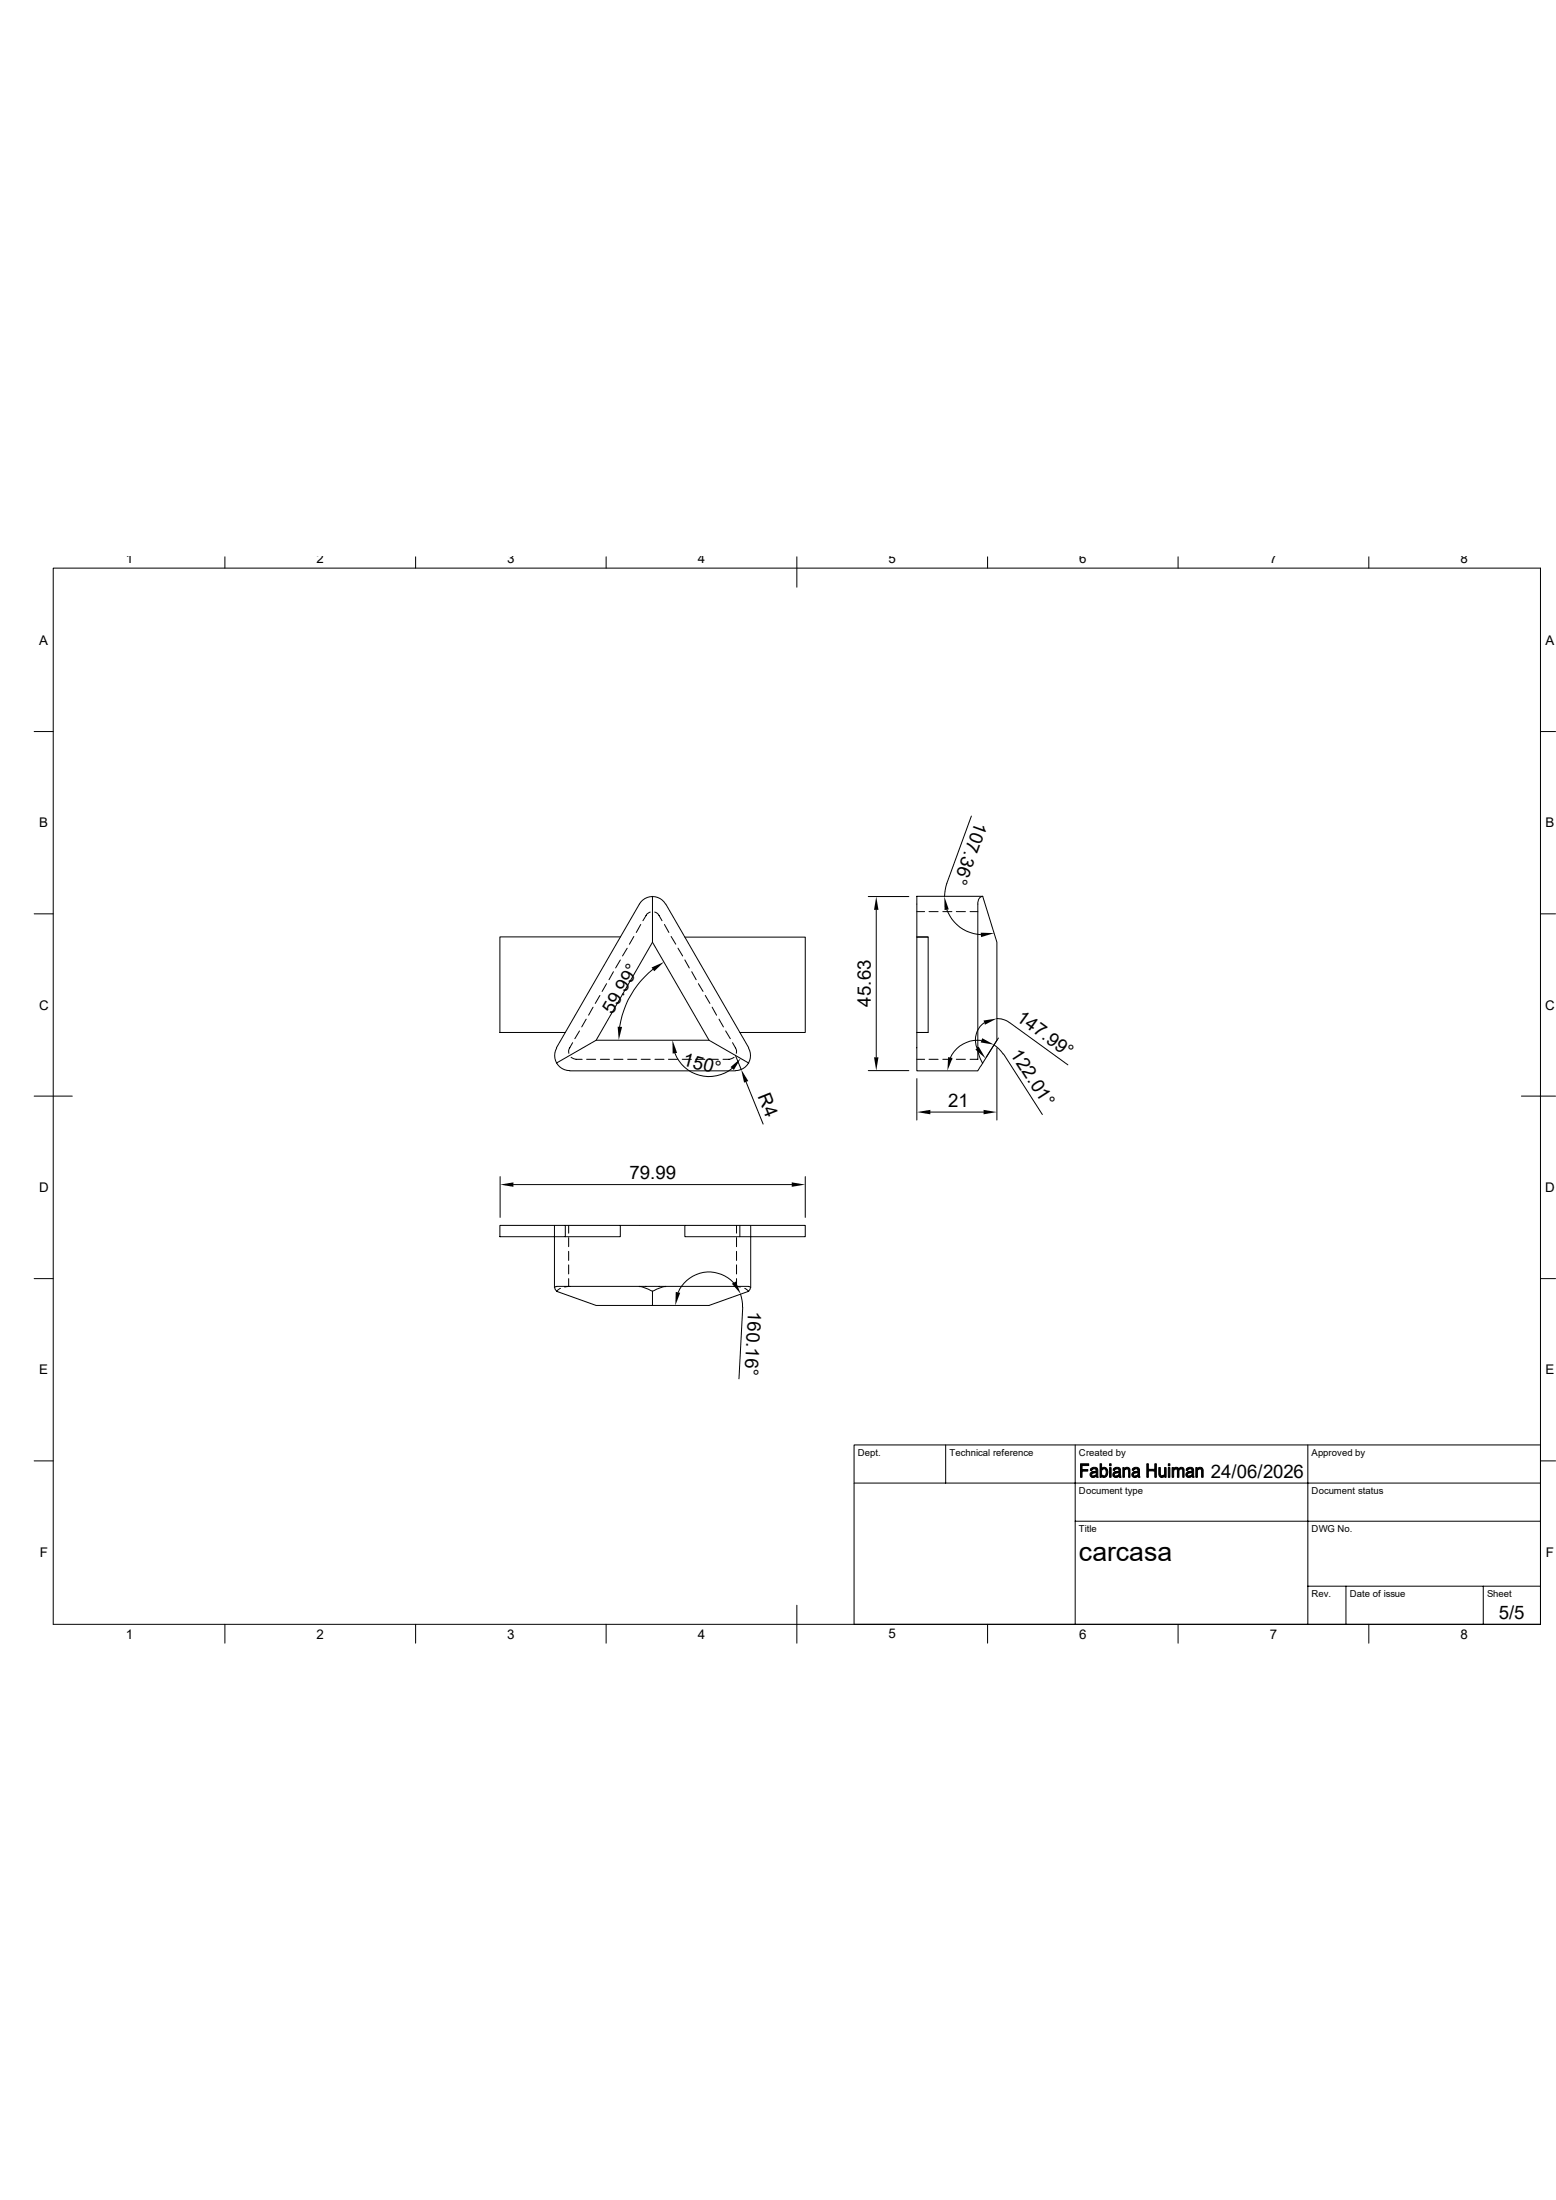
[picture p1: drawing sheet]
<svg xmlns="http://www.w3.org/2000/svg" width="297mm" height="420mm" viewBox="0 0 297 420" stroke-linecap="round" stroke-linejoin="round" font-family="sans-serif">
<g fill="none" stroke="#000" stroke-width=".19">
<path d="M10.2 108.5h283.8v201.6h-283.8zM42.9 106.3v2.2M79.3 106.3v2.2M115.7 106.3v2.2M152.1 106.3v5.8M188.5 106.3v2.2M224.9 106.3v2.2M261.3 106.3v2.2M6.5 139.7h3.7M294 139.7h2.9M185.4 155.8l-4.7 12.9-.4 2.5M6.5 174.5h3.7"/>
<path d="M118.4 178.9h-23v18.2h12.5M121 178.8l-.9 1.5M122.3 176.5l-.8 1.5M124.1 174.1l-.2 .1a2.45 2.45 0 0 0-1.2 1.6M124.5 179.9l10.8 18.7M124.5 171.1v8.8l-10.7 18.7-7.6 4.3M125 174.1l.2 .1a2.71 2.71 0 0 1 1.2 1.6M126.8 176.5l.9 1.5M127 172.6a2.89 2.89 0 0 0-5 0l-15.8 27.4M127.1 172.6l15.8 27.4M128.1 178.8l.9 1.5M130.7 178.9h23v18.2h-12.5"/>
<path d="M165.7 171.2h7.8M167.3 173.7v28.1M175 178.9h2.2v18.2h-2.2zM175 178.9h2.2M175 174h1.5M177.3 174h1.8M180 174h1.7M180.7 173.7a7.3 7.3 0 0 0 6.5 4.7M182.5 174h1.8M185.2 174h1.4M187.6 171.1l2.7 8.8v18.7l-3.7 5.8h-11.6v-7.3h2.2M187.6 171.1h-12.6v7.8"/>
<path d="M187.6 171.1a1.25 1.25 0 0 0-1 1.5v27.4M294 174.5h2.9M109.3 199.1a2.81 2.81 0 0 0-.8 1.7l.1 .3M110.6 196.8l-.9 1.5M111.9 194.6l-.9 1.4M113.2 192.3l-.8 1.5M113.8 198.6h21.5l7.6 4.3M114.5 190l-.9 1.6M115.8 187.8l-.9 1.5M117.1 185.5l-.9 1.5M118.4 183.3l-.9 1.5M119.7 181l-.9 1.5"/>
<path d="M124.6 185a17.8 17.8 0 0 0-6.3 11M129.4 181l.9 1.5M130.7 183.3l.9 1.5M132 185.5l.9 1.5M133.3 187.8l.9 1.5M134.6 190l.9 1.6M135.9 192.3l.9 1.5M137.2 194.6l.9 1.4M138.5 196.8l.9 1.5M139.8 199.1a2.81 2.81 0 0 1 .8 1.7l-.1 .3M187.3 198.6a5.8 5.8 0 0 0-5.9 3.3M187.9 195.2a4.1 4.1 0 0 0-1.4 4.9"/>
<path d="M189.7 199.5l1 .8 .8 1M190.3 194.4l1.6 .4 .8 .4M190.6 198.2l-2.3 3.6M192.7 195.2l11.1 8.1M6.5 209.3h7.3M106.3 200.1a2.88 2.88 0 0 0 2.5 4.3M108.8 204.4h31.6M109 201.8l.2 .2a2.7 2.7 0 0 0 1.9 .2M112 202.2h1.7M114.6 202.2h1.7M117.2 202.2h1.7M119.8 202.2h1.7"/>
<path d="M122.4 202.2h1.7M125 202.2h1.7M127.6 202.2h1.7M128.8 201a7 7 0 0 0 10.9 3M130.2 202.2h1.8M132.8 202.2h1.7M135.4 202.2h1.7M140.1 201.8l-.2 .2a2.7 2.7 0 0 1-1.9 .2M140.4 201.5l1.1 2.7M142.4 206.5l3.3 8.1M142.9 200.1a2.88 2.88 0 0 1-2.5 4.3M165.7 204.4h7.8"/>
<path d="M175 205.9v7.9M175 202.2h1.5M177.3 202.2h1.8M177.6 212.3h10.1M180 202.2h1.7M182.5 202.2h1.8M186.6 200.1a6.3 6.3 0 0 0 .9 2.8M186.6 200v2.2h-1.4M186.6 200h.1M190.3 200.1v13.7M191.6 201.2l7.4 11.6M290.4 209.3h6.5"/>
<path d="M95.4 233.9h23v2.2h-23zM95.5 224.6v7.8M98 226.1h53.1M105.8 233.9v11.9M107.9 233.9v2.2M108.5 233.9v1.5M108.5 236.3v1.7M108.5 238.9v1.7M118.4 233.9h12.3M130.7 233.9h23v2.2h-23zM140.6 233.9v1.5M140.6 236.3v1.7"/>
<path d="M140.6 238.9v1.7M141.2 233.9v2.2M143.3 233.9v11.9M153.7 224.6v7.8M6.5 244.1h3.7M106.3 245.6l-.3 .1-.1 .1 .4 .7M107 246l-.8 .5 7.6 2.7h10.7v-2.7M108.5 241.5v1.7M108.5 244.1v1.5M108.8 245.6l-1 .1M122 245.6l.8 .1 1.7 .8M127 245.6l-.7 .1-1.8 .8"/>
<path d="M140 244.9a6.4 6.4 0 0 0-10.5 1.8M140.4 245.6l.9 .1M140.6 241.5v1.7M140.6 244.1v1.5M141.4 247.1l.2 1.2 .1 1.3M141.8 249.6l-.7 13.6M142.2 246l.7 .5-7.6 2.7h-10.8M142.9 245.6l.3 .1 .1 .1-.4 .7M142.9 245.6h-36.7M294 244.1h2.9M6.5 278.9h3.7M180.5 275.8v7.3"/>
<path d="M205.2 275.8v34.3M249.6 275.8v34.3M294 275.8h-131v34.3M294 278.9h2.9M163 283.1h131M205.2 290.4h88.8M42.9 310.1v3.6M79.3 310.1v3.6M115.7 310.1v3.6M152.1 306.5v7.2M188.5 310.1v3.6M224.9 310.1v3.6"/>
<path d="M249.6 302.8h44.4M256.9 302.8v7.3M261.3 310.1v3.6M283.1 302.8v7.3"/>
</g>
<g fill="#000" stroke="#000" stroke-width=".19">
<path d="M206.2 279.4h1.6v.4h-1.3v.7h1.1v.3h-1.1v1.2h-.3z" fill-rule="evenodd"/>
<path d="M210 279.4h.3v1h.4a.81 .81 0 0 0-.1 1.4h-.4v.2h-.2z" fill-rule="evenodd"/>
<path d="M211.8 279.4h.3v.4h-.3z" fill-rule="evenodd"/>
<path d="M218.9 279.4h.3v1.1l1.2 .3h-1.2v1.2h-.3z" fill-rule="evenodd"/>
<path d="M219.2 280.5h1.2v-1.1h.3v2.6h-.3v-1.2z" fill-rule="evenodd"/>
<path d="M223 279.4h.3v.4h-.3z" fill-rule="evenodd"/>
<path d="M208.2 280.4h.6h-.2l-.2 .3h-.3z" fill-rule="evenodd"/>
<path d="M208.2 281.1h1a.52 .52 0 0 0-.8 .6l.2 .1h.6a.61 .61 0 0 1-.9 .2 .61 .61 0 0 1-.1-.9z" fill-rule="evenodd"/>
<path d="M208.2 280.4a.72 .72 0 0 1 .8-.3 .72 .72 0 0 1 .6 .7v1.2h-.3v-.2h-.4l.3-.3 .1-.4h-1l.5-.2a.3 .3 0 0 0 .5-.3 .3 .3 0 0 0-.5-.2z" fill-rule="evenodd"/>
<path d="M208.7 281.8h.6z" fill-rule="evenodd"/>
<path d="M210.2 281.8h.5z" fill-rule="evenodd"/>
<path d="M210.4 280.2a.84 .84 0 0 1 1 .3 .84 .84 0 0 1 0 1 .62 .62 0 0 1-.5 .5 .62 .62 0 0 1-.6-.2h.4a.79 .79 0 0 0 .5-.7 .79 .79 0 0 0-.5-.7h-.4z" fill-rule="evenodd"/>
<path d="M211.8 280.2h.3v1.8h-.3z" fill-rule="evenodd"/>
<path d="M212.5 280.5l.7-.1h-.3l-.1 .3h-.3z" fill-rule="evenodd"/>
<path d="M212.6 281.1h1h-.1a.54 .54 0 0 0-.7 .5l.2 .2h.6a.61 .61 0 0 1-.9 .2 .61 .61 0 0 1-.1-.9z" fill-rule="evenodd"/>
<path d="M212.6 280.4a.69 .69 0 0 1 .8-.3 .69 .69 0 0 1 .5 .7l.1 1.2h-.3l-.1-.2h-.3l.3-.3v-.4h-.9l.4-.2a.31 .31 0 0 0 .5-.2 .31 .31 0 0 0-.4-.3z" fill-rule="evenodd"/>
<path d="M213.1 281.8h.5z" fill-rule="evenodd"/>
<path d="M214.3 280.2h.3v.2h.3l-.3 .3v1.3h-.3z" fill-rule="evenodd"/>
<path d="M214.6 280.4h.5z" fill-rule="evenodd"/>
<path d="M214.8 280.2a.58 .58 0 0 1 .7 0 .58 .58 0 0 1 .2 .7v1.1h-.3v-1.4l-.3-.2h-.5z" fill-rule="evenodd"/>
<path d="M216.2 280.5l.6-.1h-.3l-.1 .3h-.3z" fill-rule="evenodd"/>
<path d="M216.2 281.1h.9a.52 .52 0 0 0-.7 .6l.8 .1a.59 .59 0 0 1-.9 .2 .59 .59 0 0 1-.1-.9z" fill-rule="evenodd"/>
<path d="M216.7 281.8h.6z" fill-rule="evenodd"/>
<path d="M216.2 280.3l.3-.1a.63 .63 0 0 1 .7 0 .63 .63 0 0 1 .3 .6l.1 1.2h-.3v-.2h-.4l.3-.3v-.4h-.9l.5-.2a.3 .3 0 0 0 .4-.2 .3 .3 0 0 0-.4-.3z" fill-rule="evenodd"/>
<path d="M221.2 280.2h.3v1.3l.1 .2 .7 .1a.62 .62 0 0 1-.8 .2 .62 .62 0 0 1-.3-.7z" fill-rule="evenodd"/>
<path d="M221.8 281.8l.5-.1z" fill-rule="evenodd"/>
<path d="M222.3 280.2h.3v1.8h-.3v-.3h-.2l.2-.3z" fill-rule="evenodd"/>
<path d="M223 280.2h.3v1.8h-.3z" fill-rule="evenodd"/>
<path d="M223.7 280.2h.3v.2l.3 .1-.3 .3v1.2h-.3z" fill-rule="evenodd"/>
<path d="M224 280.4h.5z" fill-rule="evenodd"/>
<path d="M224.1 280.2a.54 .54 0 0 1 .9 .3l-1-.1z" fill-rule="evenodd"/>
<path d="M224.7 280.5l.8-.1h-.2l-.3 .4v1.2h-.3z" fill-rule="evenodd"/>
<path d="M225.1 280.3a.51 .51 0 0 1 .7-.1 .51 .51 0 0 1 .2 .6v1.2h-.2v-1.3l-.3-.3h-.5z" fill-rule="evenodd"/>
<path d="M226.5 280.4h.6h-.2l-.2 .3h-.3z" fill-rule="evenodd"/>
<path d="M226.5 281.2l.1-.1h.9a.52 .52 0 0 0-.8 .6l.2 .1h.6a.6 .6 0 0 1-.8 .2 .6 .6 0 0 1-.2-.8z" fill-rule="evenodd"/>
<path d="M226.5 280.4a.72 .72 0 0 1 .8-.3 .72 .72 0 0 1 .5 .7l.1 1.2h-.3v-.2h-.4l.3-.3v-.4h-.9l.5-.2a.3 .3 0 0 0 .4-.3 .3 .3 0 0 0-.4-.2z" fill-rule="evenodd"/>
<path d="M227 281.8h.6z" fill-rule="evenodd"/>
<path d="M228.3 280.2h.2v.2h.3l-.2 .4v1.2h-.3z" fill-rule="evenodd"/>
<path d="M228.5 280.4h.5z" fill-rule="evenodd"/>
<path d="M228.7 280.2a.61 .61 0 0 1 .7 0 .61 .61 0 0 1 .3 .7v1.1h-.3v-1.3l-.2-.3h-.6z" fill-rule="evenodd"/>
</g>
<g fill="#000">
<path d="M167.3 171.2l.4 2.5h-.9zM180.3 171.2l.8 2.4-.8 .1zM187.2 178.1h2.6l-2.5 .8zM117.9 196h.8l-.6 2.5zM124.4 184.7l2.3-1.1-1.8 1.8zM186.2 200.4l.6-.6 1.3 2.3zM187.5 198.2l2.2 1.2-2.5-.4zM187.7 194.8l2.6-.4-2.3 1.2zM128.4 198.5l.8 2.5-.8 .1zM139.4 203.7l2-1.6-1.3 2.2zM141.5 204.2l1.3 2.2-.8 .3zM166.8 201.8h.9l-.4 2.6z"/>
<path d="M175 212.3l2.6-.4v.8zM181 201.8l.8 .2-1 2.4zM187.7 211.9l2.6 .4-2.6 .4zM95.5 226.1l2.5-.4v.9zM151.1 225.7l2.6 .4-2.6 .5zM129 246.6l.8 .2-.9 2.4zM139.7 245.1l.8-.5 .9 2.4z"/>
</g>
<text font-size="5.1" x="206" y="298.1">carcasa</text>
<g font-size="3.6">
<text x="186.2" y="156.7" transform="rotate(110 186.2 156.7)">107.36°</text>
<text x="116.9" y="193.8" transform="rotate(-60 116.9 193.8)">59.99°</text>
<text x="166.2" y="192.2" transform="rotate(-90 166.2 192.2)">45.63</text>
<text x="193.8" y="194.7" transform="rotate(36 193.8 194.7)">147.99°</text>
<text x="130.2" y="203.3" transform="rotate(15 130.2 203.3)">150°</text>
<text x="192.8" y="201.2" transform="rotate(57 192.8 201.2)">12 .01°</text>
<text x="144.6" y="209.2" transform="rotate(68 144.6 209.2)">R4</text>
<text x="181" y="211.3">21</text>
<text x="120.1" y="225.1">79.99</text>
<text x="142.8" y="250.2" transform="rotate(93 142.8 250.2)">160.16°</text>
<text x="231.1" y="282.1">24/06/2026</text>
<text x="286.1" y="309.1">5/5</text>
</g>
<g font-size="2.5">
<text x="24" y="107.6">1</text>
<text x="60.4" y="107.6">2</text>
<text x="96.8" y="107.5">3</text>
<text x="133.2" y="107.6">4</text>
<text x="169.6" y="107.5">5</text>
<text x="206" y="107.5">6</text>
<text x="242.4" y="107.5">7</text>
<text x="278.8" y="107.5">8</text>
<text x="7.5" y="123.1">A</text>
<text x="295" y="123.1">A</text>
<text x="7.5" y="157.9">B</text>
<text x="295" y="157.9">B</text>
<text x="7.5" y="192.8">C</text>
<text x="294.9" y="192.8">C</text>
<text x="7.5" y="227.6">D</text>
<text x="294.9" y="227.6">D</text>
<text x="7.5" y="262.4">E</text>
<text x="295" y="262.4">E</text>
<text x="7.6" y="297.2">F</text>
<text x="295.1" y="297.2">F</text>
<text x="24" y="312.8">1</text>
<text x="60.4" y="312.8">2</text>
<text x="96.8" y="312.8">3</text>
<text x="133.2" y="312.8">4</text>
<text x="169.6" y="312.8">5</text>
<text x="206" y="312.8">6</text>
<text x="242.4" y="312.8">7</text>
<text x="278.8" y="312.8">8</text>
</g>
<g font-size="1.8">
<text x="163.7" y="277.9">Dept.</text>
<text x="181.2" y="277.9">Technical reference</text>
<text x="206" y="277.9">Created by</text>
<text x="250.4" y="277.9">Approved by</text>
<text x="206" y="285.2">Document type</text>
<text x="250.4" y="285.2">Document status</text>
<text x="206" y="292.4">Title</text>
<text x="250.4" y="292.4">DWG No.</text>
<text x="250.4" y="304.8">Rev.</text>
<text x="257.6" y="304.8">Date of issue</text>
<text x="283.9" y="304.8">Sheet</text>
</g>
</svg>
